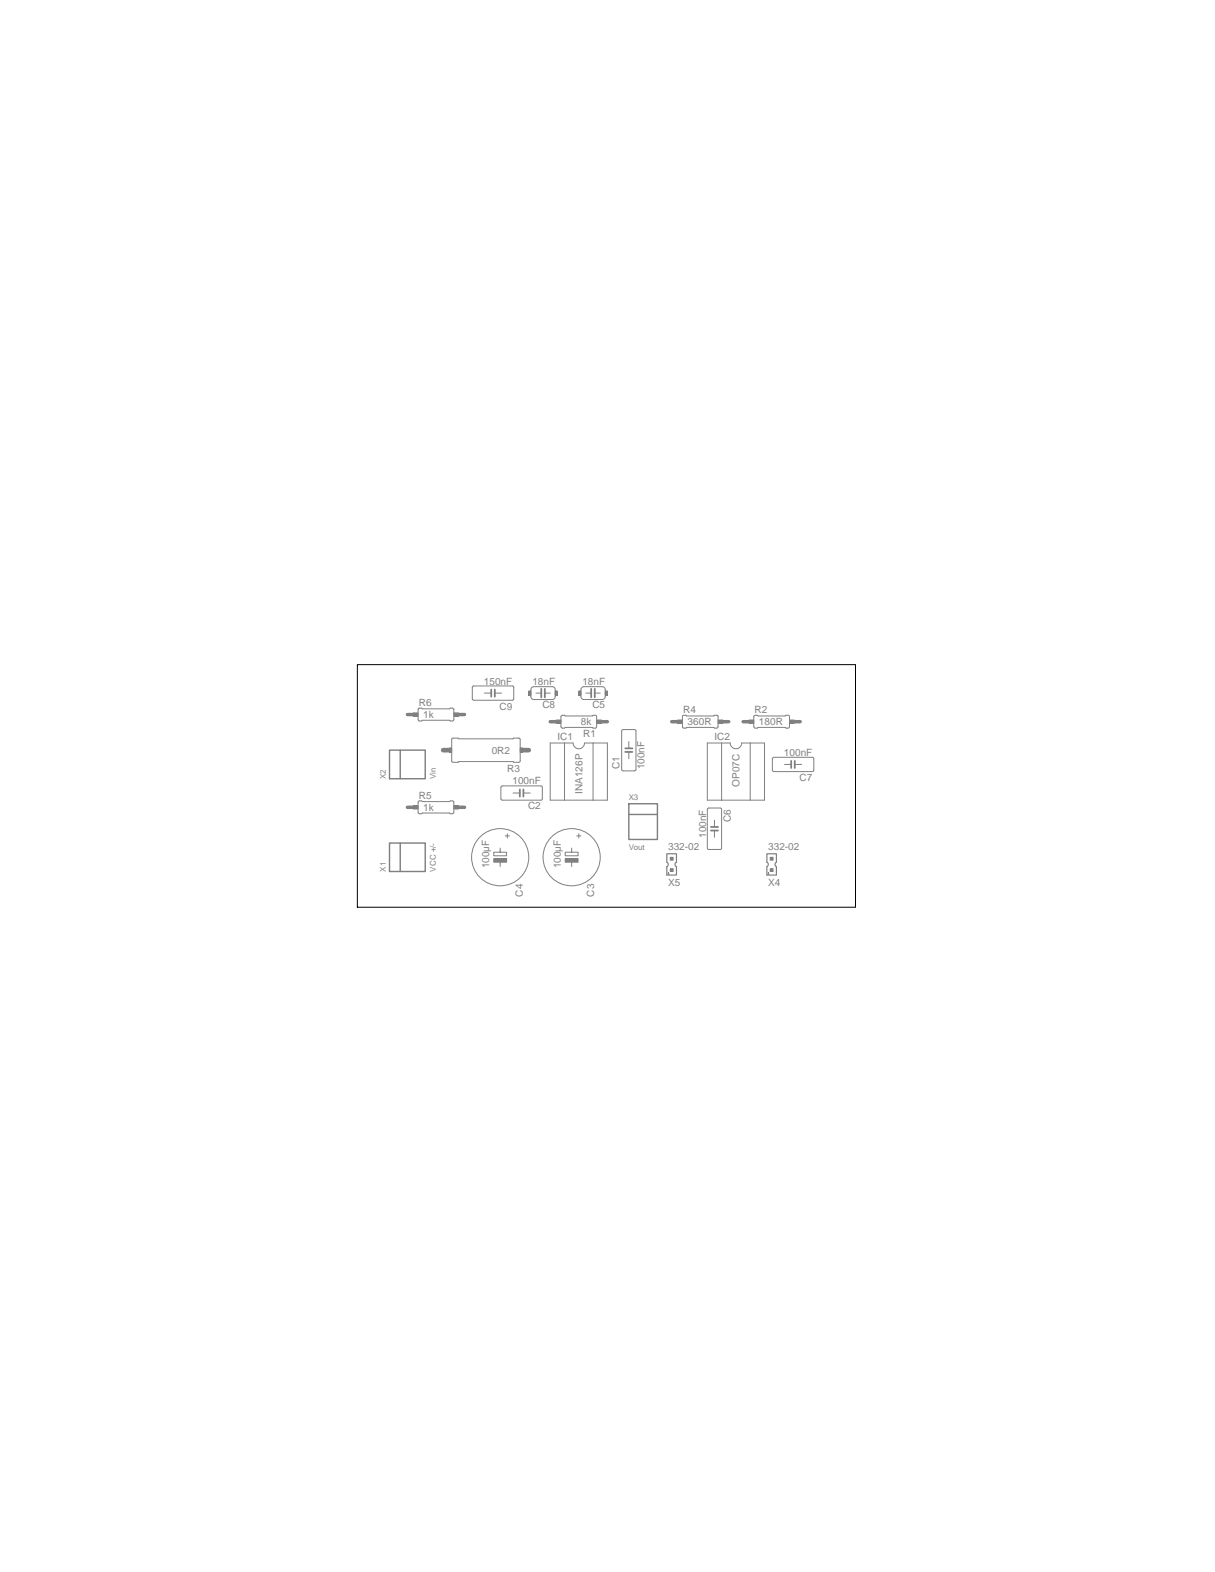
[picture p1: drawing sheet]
<svg xmlns="http://www.w3.org/2000/svg" width="216mm" height="279mm" viewBox="0 0 216 279" stroke-linecap="round" stroke-linejoin="round" font-family="sans-serif">
<path d="M97.8 132.1h4a1.02 1.02 0 0 0 1 1 1.02 1.02 0 0 0 1.1-1h4v10.1h-10.1zM99.8 127.2l5.5 .1 .1-.2h.5l.1 .3v1.8l-.2 .2h-.4l-.1-.1h-4.9l-.1 .1h-.5l-.1-.2zM100.3 132.1v10.1M105.4 132.1v10.1" fill="none" stroke="#808080" stroke-width=".18"/>
<path d="M98.8 128h.9v.6h-.9z" fill="#808080"/>
<path d="M98.8 128h.9v.6h-.9z" fill="none" stroke="#808080" stroke-width=".18"/>
<path d="M106 128h.9v.6h-.9z" fill="#808080"/>
<g fill="none" stroke="#808080" stroke-width=".18">
<path d="M89 139.8l.3-.1h6.9l.2 .2v2.2l-.3 .1h-6.9l-.2-.2zM106 128h.9v.6h-.9zM110.5 129.7h2.3l.2 .1v7l-.2 .2h-2.1l-.2-.1zM111.7 131.8v1.2M111.7 133.6v1.3M91.2 140.9h1.2M93 140.9h1.2M101.6 151.2v.3h-1.2v.6h2.3v-.6h-1.1M101.6 153v.5M102.5 148.6h.7M102.8 148.2v.7"/>
<circle cx="101.6" cy="152.4" r="5.1"/>
</g>
<path d="M111.1 133.6h1.3M111.1 133h1.3M92.4 140.3v1.3M93 140.3v1.3" fill="none" stroke="#808080" stroke-width=".32"/>
<path d="M69.2 133.3h6.4v5.1h-6.4zM71.1 133.3v5.1M69.2 149.8h6.4v5.1h-6.4zM71.1 149.8v5.1M111.7 142.9h5.1v6.3h-5.1zM111.7 144.8h5.1" fill="none" stroke="#808080" stroke-width=".25"/>
<path d="M100.4 152.6h2.3v.6h-2.3z" fill="#808080"/>
<g fill="none" stroke="#808080" stroke-width=".18">
<path d="M88.9 151.2v.3h-1.2v.6h2.3v-.6h-1.1M88.9 153v.5M89.8 148.6h.7M90.1 148.2v.7M100.4 152.6h2.3v.6h-2.3z"/>
<circle cx="88.9" cy="152.4" r="5.1"/>
</g>
<path d="M87.7 152.6h2.3v.6h-2.3z" fill="#808080"/>
<path d="M80.3 131.3h10.9l.1-.1h1l.1 .2v3.9l-.2 .2h-.9l-.1-.1h-9.7l-.1 .1h-1l-.1-.2zM87.7 152.6h2.3v.6h-2.3z" fill="none" stroke="#808080" stroke-width=".18"/>
<path d="M79.8 132.9h.5v.8h-.5z" fill="#808080"/>
<path d="M79.8 132.9h.5v.8h-.5z" fill="none" stroke="#808080" stroke-width=".18"/>
<path d="M92.4 132.9h.5v.8h-.5z" fill="#808080"/>
<path d="M92.4 132.9h.5v.8h-.5zM125.7 132.1h4.1a1.02 1.02 0 0 0 1 1 1.02 1.02 0 0 0 1-1h4v10.1h-10.1zM128.2 132.1v10.1M133.3 132.1v10.1M134 127.2l5.5 .1 .2-.2h.4l.2 .3v1.8l-.3 .2h-.3l-.2-.1h-4.8l-.1 .1h-.5l-.2-.2z" fill="none" stroke="#808080" stroke-width=".18"/>
<path d="M140.3 128h.8v.6h-.8z" fill="#808080"/>
<path d="M140.3 128h.8v.6h-.8z" fill="none" stroke="#808080" stroke-width=".18"/>
<path d="M133.1 128h.8v.6h-.8z" fill="#808080"/>
<path d="M121.3 127.2l5.5 .1 .2-.2h.4l.2 .2v1.9l-.3 .2h-.3l-.2-.1h-4.8l-.1 .1h-.5l-.1-.2zM133.1 128h.8v.6h-.8z" fill="none" stroke="#808080" stroke-width=".18"/>
<path d="M127.6 128h.9v.6h-.9z" fill="#808080"/>
<path d="M127.6 128h.9v.6h-.9z" fill="none" stroke="#808080" stroke-width=".18"/>
<path d="M120.4 128h.8v.6h-.8z" fill="#808080"/>
<g fill="none" stroke="#808080" stroke-width=".18">
<path d="M84 122l7.1-.1 .2 .3v2.1l-.3 .2-6.9-.1-.2-.2zM86.1 123.2h1.2M87.9 123.2h1.2M94.3 123.8l.1 .3 .4 .2h3.5l.3-.2 .1-.3M94.3 122.6l.1-.3 .4-.3 3.5 .1 .3 .2 .1 .3M95.2 123.2h1M96.8 123.2h1M103.2 123.8l.1 .3 .4 .2h3.3l.3-.1 .2-.4M103.2 122.6l.1-.3 .4-.3h3.3l.3 .2 .2 .4M104.1 123.2h1M105.7 123.2h1M120.4 128h.8v.6h-.8z"/>
<path d="M137.3 134.7l7.2-.1 .1 .3v2.1l-.2 .1h-7l-.2-.2zM139.4 135.9h1.2M141.2 135.9h1.3M74.4 142.4l5.5 .1 .1-.2 .5 .1 .1 .2v1.9l-.2 .1h-.4l-.1-.1h-4.8l-.2 .1h-.5l-.1-.2zM125.8 143.7l2.2-.1 .2 .2v6.9l-.1 .3h-2.2l-.2-.2zM127 145.8v1.2M127 147.6v1.2"/>
</g>
<path d="M87.3 122.6v1.2M87.9 122.6v1.2M96.2 122.4v1.6M96.8 122.4v1.6M105.1 122.4v1.6M105.7 122.4v1.6M140.6 135.2v1.3M141.2 135.2v1.3M126.3 147h1.3M126.3 147.6h1.3" fill="none" stroke="#808080" stroke-width=".32"/>
<path d="M80.6 143.2h.9v.6h-.9z" fill="#808080"/>
<path d="M80.6 143.2h.9v.6h-.9z" fill="none" stroke="#808080" stroke-width=".18"/>
<path d="M73.4 143.2h.9v.6h-.9z" fill="#808080"/>
<path d="M74.4 125.9l5.5 .1 .1-.1h.5l.1 .2v1.9l-.2 .1h-.4l-.1-.1h-4.8l-.2 .1h-.5l-.1-.2zM73.4 143.2h.9v.6h-.9z" fill="none" stroke="#808080" stroke-width=".18"/>
<path d="M80.6 126.7h.9v.6h-.9z" fill="#808080"/>
<path d="M80.6 126.7h.9v.6h-.9z" fill="none" stroke="#808080" stroke-width=".18"/>
<path d="M73.4 126.7h.9v.6h-.9z" fill="#808080"/>
<path d="M73.4 126.7h.9v.6h-.9zM103.2 122.6v1.2M107.5 122.6v1.2M88.9 150.7v.5M88.9 153.5v.5M101.6 150.7v.5M101.6 153.5v.5M118.7 155.2l.1-.1v.3M118.7 155.4h.2M136.5 155.2l.1-.1v.3M136.5 155.4h.2" fill="none" stroke="#808080" stroke-width=".18"/>
<path d="M118.5 151.7h1.7v1.5l-.2 .4 .2 .4v1.5h-1.7v-1.5l.2-.4-.2-.4zM136.3 151.7h1.7v1.5l-.3 .4 .3 .4v1.5h-1.7v-1.5l.2-.4-.2-.4z" fill="none" stroke="#808080" stroke-width=".21"/>
<path d="M97.8 128.3h1M106.9 128.3h1M119.4 128.3h1M128.5 128.3h1M132 128.3h1.1M141.2 128.3h1" fill="none" stroke="#808080" stroke-width=".61"/>
<path d="M78.7 133.3h1.1M92.9 133.3h1.1" fill="none" stroke="#808080" stroke-width=".83"/>
<path d="M102.8 122.8h.4v.8h-.4z" fill="#808080"/>
<path d="M102.8 122.8h.4v.8h-.4z" fill="none" stroke="#808080" stroke-width=".18"/>
<path d="M107.5 122.8h.4v.8h-.4z" fill="#808080"/>
<path d="M94.3 122.6v1.2M98.7 122.6v1.2M107.5 122.8h.4v.8h-.4z" fill="none" stroke="#808080" stroke-width=".18"/>
<path d="M94 122.8h.3v.8h-.3z" fill="#808080"/>
<path d="M94 122.8h.3v.8h-.3z" fill="none" stroke="#808080" stroke-width=".18"/>
<path d="M98.7 122.8h.3v.8h-.3z" fill="#808080"/>
<path d="M98.7 122.8h.3v.8h-.3z" fill="none" stroke="#808080" stroke-width=".18"/>
<path d="M72.4 127h1M81.5 127h1M72.4 143.5h1M81.5 143.5h1" fill="none" stroke="#808080" stroke-width=".61"/>
<path d="M136.9 154.4h.5v.5h-.5z" fill="#808080"/>
<path d="M136.9 154.4h.5v.5h-.5z" fill="none" stroke="#808080" stroke-width=".18"/>
<path d="M136.9 152.4h.5v.5h-.5z" fill="#808080"/>
<path d="M136.9 152.4h.5v.5h-.5z" fill="none" stroke="#808080" stroke-width=".18"/>
<path d="M119.1 154.4h.5v.5h-.5z" fill="#808080"/>
<path d="M119.1 154.4h.5v.5h-.5z" fill="none" stroke="#808080" stroke-width=".18"/>
<path d="M119.1 152.4h.5v.5h-.5z" fill="#808080"/>
<path d="M119.1 152.4h.5v.5h-.5z" fill="none" stroke="#808080" stroke-width=".18"/>
<path d="M63.5 118.1h88.5v43.1h-88.5z" fill="none" stroke="#000" stroke-width=".18"/>
<g font-size="1.8" fill="#808080">
<text x="74.4" y="125.5">R6</text>
<text x="86" y="121.7">150nF</text>
<text x="94.6" y="121.8">18nF</text>
<text x="96.4" y="125.9">C8</text>
<text x="103.5" y="121.8">18nF</text>
<text x="105.3" y="125.9">C5</text>
<text x="75.2" y="127.6">1k</text>
<text x="88.8" y="126.1">C9</text>
<text x="99" y="131.4">IC1</text>
<text x="103.2" y="128.9">8k</text>
<text x="103.6" y="131.1">R1</text>
<text x="121.4" y="126.7">R4</text>
<text x="122.2" y="128.9">360R</text>
<text x="127" y="131.4">IC2</text>
<text x="134.1" y="126.7">R2</text>
<text x="134.9" y="128.9">180R</text>
<text x="87.4" y="134">0R2</text>
<text x="90.1" y="137.2">R3</text>
<text x="110.1" y="136.8" transform="rotate(-90 110.1 136.8)">C1</text>
<text x="114.5" y="136.8" transform="rotate(-90 114.5 136.8)">100nF</text>
<text x="139.3" y="134.3">100nF</text>
<text x="74.4" y="142">R5</text>
<text x="91.1" y="139.4">100nF</text>
<text x="93.8" y="143.9">C2</text>
<text x="103.5" y="141.1" transform="rotate(-90 103.5 141.1)">INA126P</text>
<text x="131.4" y="139.8" transform="rotate(-90 131.4 139.8)">OP07C</text>
<text x="142.1" y="138.8">C7</text>
<text x="75.2" y="144.1">1k</text>
<text x="125.5" y="148.9" transform="rotate(-90 125.5 148.9)">100nF</text>
<text x="129.9" y="146.2" transform="rotate(-90 129.9 146.2)">C6</text>
<text x="86.9" y="154.3" transform="rotate(-90 86.9 154.3)">100µF</text>
<text x="99.6" y="154.3" transform="rotate(-90 99.6 154.3)">100µF</text>
<text x="118.7" y="151.1">332-02</text>
<text x="136.5" y="151.1">332-02</text>
<text x="92.9" y="159.3" transform="rotate(-90 92.9 159.3)">C4</text>
<text x="105.6" y="159.3" transform="rotate(-90 105.6 159.3)">C3</text>
<text x="118.7" y="157.4">X5</text>
<text x="136.5" y="157.4">X4</text>
</g>
<g font-size="1.4" fill="#808080">
<text x="68.6" y="138.4" transform="rotate(-90 68.6 138.4)">X2</text>
<text x="77.5" y="138.4" transform="rotate(-90 77.5 138.4)">Vin</text>
<text x="111.7" y="142.2">X3</text>
<text x="68.6" y="154.9" transform="rotate(-90 68.6 154.9)">X1</text>
<text x="77.5" y="154.9" transform="rotate(-90 77.5 154.9)">VCC +/-</text>
<text x="111.7" y="151.1">Vout</text>
</g>
</svg>
